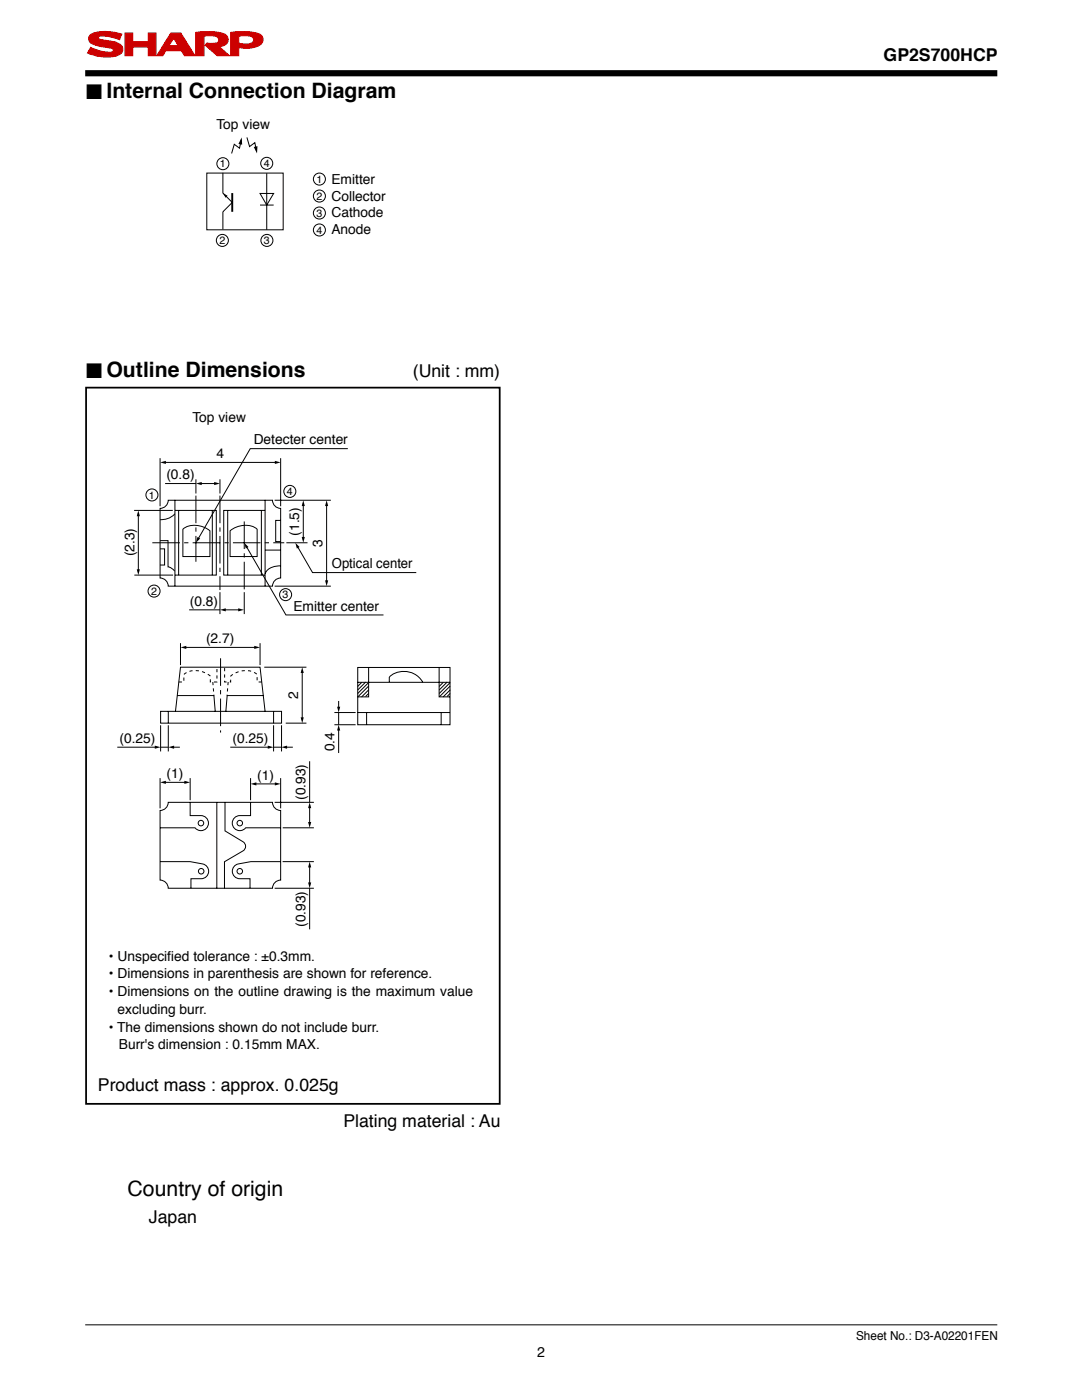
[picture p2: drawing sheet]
<svg xmlns="http://www.w3.org/2000/svg" width="216mm" height="279mm" viewBox="0 0 216 279" stroke-linecap="round" stroke-linejoin="round" font-family="sans-serif">
<path d="M17 264.4h182" fill="none" stroke="#000" stroke-width=".2"/>
<path d="M17 14.6h182" fill="none" stroke="#000" stroke-width="1.2" stroke-linecap="butt"/>
<path d="M17.9 7.1a1.12 1.12 0 0 0 .8 1.8l1.3 .4 2 .3a.52 .52 0 0 1 .5 .7 7 7 0 0 1-4.4-.8l-.6 1.1a8.7 8.7 0 0 0 6.2 .4 1.23 1.23 0 0 0 .8-1.3 1.23 1.23 0 0 0-1-1.1l-1.2-.3a5.8 5.8 0 0 1-2.7-.7 .87 .87 0 0 1 1.2-.4l1.6 .2 1.5 .5 .4-1.1a9 9 0 0 0-6 0zM46 6.5v4.6h1.7v-1.7a5.4 5.4 0 0 0 4.5-.7 1.34 1.34 0 0 0 .1-1.5 1.34 1.34 0 0 0-1.3-.6 14.7 14.7 0 0 0-5-.1zM47.7 7.2a5.3 5.3 0 0 1 2.6 .1 .79 .79 0 0 1 .2 1 .79 .79 0 0 1-.8 .5l-2-.2zM39.1 6.5v4.6h1.6v-3.9a5.3 5.3 0 0 1 2.6 .1 .7 .7 0 0 1 0 1.2l-1.2 .2-.8-.1-.3 .4 2.4 2.1h2.4l-2.1-1.8a1.46 1.46 0 0 0 1.5-.6 1.46 1.46 0 0 0 0-1.6 6.9 6.9 0 0 0-4.3-.8zM34.6 7.6l1 1.5h-1.9zM34.1 6.6l-2.8 4.5h1.2l.6-1h3.1l.6 1h2.1l-2.8-4.5zM25 6.6h1.5v1.8h3.1v-1.8h1.5v4.5h-1.5v-1.7h-3.1v1.7h-1.5z" fill="#c00"/>
<path d="M17.9 7.1a5.7 5.7 0 0 1 4.5-.7l1.9 .4-.4 1.1a7.6 7.6 0 0 0-4.1-.7l-.1 .2a.62 .62 0 0 0 .8 .6 9.8 9.8 0 0 1 3.4 .8 1.23 1.23 0 0 1 .6 1.4 1.23 1.23 0 0 1-1.1 .9 9.3 9.3 0 0 1-5.9-.5l.6-1.1a7 7 0 0 0 4.4 .8l.1-.2a1.15 1.15 0 0 0-1.2-.6 7.3 7.3 0 0 1-3.5-1.2l-.2-.8zM25 6.6h1.5v1.8h3.1v-1.8h1.5v4.5h-1.5v-1.7h-3.1v1.7h-1.5zM34.1 6.6h2l2.8 4.5h-2.1l-.6-1h-3.1l-.6 1h-1.2zM34.6 7.6l1 1.5h-1.9zM39.1 6.5a12.7 12.7 0 0 1 5.8 .3 1.32 1.32 0 0 1 .5 1.6 1.32 1.32 0 0 1-1.4 .9h-.3l2.1 1.8h-2.4l-2.4-2.1 .3-.4 .8 .1a1.85 1.85 0 0 0 1.5-.4 .94 .94 0 0 0-1.2-1.2l-1.7 .1v3.9h-1.6zM46 6.5a12.7 12.7 0 0 1 5.8 .3 1.34 1.34 0 0 1 .6 1.5 1.34 1.34 0 0 1-1.2 1 6.3 6.3 0 0 1-3.5 .1v1.7h-1.7zM47.7 7.2a5.3 5.3 0 0 1 2.6 .1 .79 .79 0 0 1 .2 1 .79 .79 0 0 1-.8 .5l-2-.2z" fill="none" stroke="#c00" stroke-width=".24"/>
<path d="M17.2 77.4h82.5v142.9h-82.5z" fill="none" stroke="#000" stroke-width=".35"/>
<path d="M41.3 34.5h15.2v11.4h-15.2zM44.5 34.5v4l1.8 1.9-1.8 1.9v3.5M51.9 38.6h2.7l-1.4 2.3zM53.2 34.6v11.3M51.9 40.9h2.7" fill="none" stroke="#000" stroke-width=".2"/>
<path d="M44.5 38.5l.9 .6-.4 .4z" fill="#000"/>
<path d="M46.3 38.5v3.8" fill="none" stroke="#000" stroke-width=".38"/>
<circle cx="53.2" cy="32.6" r="1.2" fill="#fff"/>
<circle cx="53.2" cy="32.6" r="1.2" fill="none" stroke="#000" stroke-width=".2"/>
<circle cx="44.5" cy="32.7" r="1.2" fill="#fff"/>
<circle cx="44.5" cy="32.7" r="1.2" fill="none" stroke="#000" stroke-width=".2"/>
<circle cx="44.4" cy="48" r="1.2" fill="#fff"/>
<circle cx="44.4" cy="48" r="1.2" fill="none" stroke="#000" stroke-width=".2"/>
<circle cx="53.3" cy="48" r="1.2" fill="#fff"/>
<circle cx="53.3" cy="48" r="1.2" fill="none" stroke="#000" stroke-width=".2"/>
<circle cx="63.7" cy="35.7" r="1.2" fill="#fff"/>
<circle cx="63.7" cy="35.7" r="1.2" fill="none" stroke="#000" stroke-width=".2"/>
<circle cx="63.7" cy="39.1" r="1.2" fill="#fff"/>
<circle cx="63.7" cy="39.1" r="1.2" fill="none" stroke="#000" stroke-width=".2"/>
<circle cx="63.7" cy="42.5" r="1.2" fill="#fff"/>
<circle cx="63.7" cy="42.5" r="1.2" fill="none" stroke="#000" stroke-width=".2"/>
<circle cx="63.7" cy="45.9" r="1.2" fill="#fff"/>
<g fill="none" stroke="#000" stroke-width=".2">
<path d="M48.1 27.9l-.3 1.7-1.1-.8-.5 1.8M49.3 27.4l.5 1.9 1-.8 .4 1.7M31.9 91.4v9.6M32.7 92.3h22.6M32.9 96.5h6.2M33.6 99.8h20.8a1.62 1.62 0 0 0 1.6 1.7v13.9a1.62 1.62 0 0 0-1.6 1.6h-20.8a1.62 1.62 0 0 0-1.7-1.6v-13.9a1.62 1.62 0 0 0 1.7-1.7zM34.9 99.8v17.2M39.1 95.7v2.8M39.8 96.5h3.3M43.9 95.7v2.8M52.9 99.8v17.2M54.8 99.8h11.2"/>
<path d="M56 91.4v9.6M69.4 89.5h-19.5l-10.4 18.2M26.8 101.9h7.7M26.8 114.8h7.7M27.6 102.5v11.7M31.9 107.9h1.6v5.2a2.06 2.06 0 0 1 1.4 .9M31.9 109.5h.9v3.3h-.9M34.9 102.6a3.8 3.8 0 0 1-3 1.1M34.9 101.9h8.3v12.9h-8.2M35.6 101.9v12.9M36.5 105.6a4.4 4.4 0 0 1 5.4 .3v5.2h-5.4zM42.4 101.9v12.9"/>
<path d="M43.9 118.2v4.4M45.4 101.9v12.9M45.9 105.9a4.4 4.4 0 0 1 5.4-.3v5.5h-5.4zM48.7 118.2v4.4M49.1 108.9l8 13.8h19.4M52.2 101.9v12.9M52.9 101.9h-8.3v12.9h8.2M53 109.8h3M54.8 117h11.2M56 112.9l-.9 .1a2.67 2.67 0 0 0-2.2 1.5M56 103.9h-1v4.2h.9M57.1 108.3h4.3"/>
<path d="M60.5 100.4v7.3M65.2 100.4v16M35.4 138.8h7.3l.2 3.2M36 128.4v4.3M36.7 129.2h14.4M37.7 121.7h6.2M44.6 121.7h3.3M51.9 128.4v4.3M52.5 138.8h-7.2l-.2 3.2M52.7 133.2h8.4M60.3 133.8v9.9M67.6 139.9v1.6"/>
<path d="M71.4 133.2h18.4v11.4h-18.4zM71.4 136.2h18.4M72.2 136.2l-.8 .8M73 136.1l-1.6 1.6M73.6 133.2v5.9h-2.2M73.6 136.9l-2.1 2.1M73.6 138.4l-.6 .6M73.6 136.2l-2.2 2.2M73.6 137.7l-1.5 1.4M77.7 136.1v-.9a4.3 4.3 0 0 1 6.6 .9M87.6 133.2v5.9h2.2M88.5 136.2l-.9 .8"/>
<path d="M89.2 136.1l-1.6 1.6M89.8 138.4l-.6 .6M89.8 136.9l-2 2.1M89.8 136.2l-2.2 2.2M89.8 137.7l-1.4 1.4M23.4 149.1h7.9M31.9 155.3v6M32 144.7v5.3M32 142h24.2v2.3h-24.2zM32 149.1h1.6M32.7 156.1h4.5M33.6 144.7v5.3"/>
<path d="M33.6 142v2.3M34.3 149.1h1.6M35 142l1-8.8h15.9l1 8.8M37.9 155.3v4.4M45.9 149.1h7.9M50 155.3v4.4M50.7 156.4h4.6M54.6 144.7v5.3M54.6 149.1h1.5M54.6 142v2.3M56 155.3v6M56.2 144.7v5.3"/>
<path d="M56.8 149.1h1.6M57 144.3h4.1M61.8 151.9v8.2M66.7 142.2h4.3M66.7 144.6h4.3M67.6 142.2v2.4M67.6 145.4v4.9M71.4 142.2h18.4M73.2 142.2v2.5M88 142.2v2.5M32 172h5.9l2.6 .4a1.49 1.49 0 0 1 1.1 1.7 1.49 1.49 0 0 1-1.5 1.3h-2v1.8M33.6 160.1h20.8a1.62 1.62 0 0 0 1.6 1.6v13.9a1.62 1.62 0 0 0-1.6 1.7h-20.8a1.62 1.62 0 0 0-1.7-1.7v-13.9a1.62 1.62 0 0 0 1.7-1.6z"/>
<path d="M37.9 160.1v2.7h2.2a1.5 1.5 0 0 1 1.3 2.1 1.5 1.5 0 0 1-2.5 .3h-7M43.3 160.1v17.2M44.9 160.1v5.7l3.6 2.2a1.06 1.06 0 0 1 0 1.8l-3.7 2.2v5.3M50 160.1v2.7h-2.2a1.5 1.5 0 0 0-1.3 2.1 1.5 1.5 0 0 0 2.5 .3h7M54.8 160.1h7.8M54.8 177.3h7.8M56 172h-5.9l-2.6 .4a1.49 1.49 0 0 0-1.1 1.7 1.49 1.49 0 0 0 1.4 1.3h2.1v1.8M56.4 172h6.2M56.4 165.2h6.2M61.8 160.7v3.9M61.8 172.6v4.1M61.8 177.3v8.2"/>
<circle cx="63.7" cy="45.9" r="1.2"/>
<circle cx="40.1" cy="164.3" r=".55"/>
<circle cx="40.1" cy="173.9" r=".55"/>
<circle cx="47.8" cy="164.3" r=".55"/>
<circle cx="47.8" cy="173.9" r=".55"/>
</g>
<g fill="#000">
<path d="M48.2 27.4l.1 1.5-.7-.2zM50.6 29.3l.8-.1-.1 1.4zM31.9 92.3l1.2-.3v.6zM39.1 96.5l1.2-.3v.6zM42.7 96.2l1.2 .3-1.2 .3zM54.8 92l1.2 .3-1.2 .3zM27.3 113.6h.6l-.3 1.2zM27.6 101.9l.3 1.1h-.6zM39.4 107.2l.5 .3-.8 .8zM48.7 108.3l.9 .9-.6 .3zM60.2 107.2h.6l-.3 1.1zM60.5 99.8l.3 1.2h-.6z"/>
<path d="M64.9 115.8h.6l-.3 1.2zM65.2 99.8l.3 1.2h-.6zM36 129.2l1.2-.3v.6zM43.9 121.7l1.1-.3v.6zM47.5 121.4l1.2 .3-1.2 .3zM50.7 128.9l1.2 .3-1.2 .3zM60.3 133.2l.3 1.1h-.6zM30.9 148.8l1.1 .3-1.1 .3zM31.9 156.1l1.2-.3v.6zM33.6 149.1l1.1-.3v.6zM36.8 155.8l1.1 .3-1.1 .3zM50 156.4l1.2-.3v.7z"/>
<path d="M53.4 148.8l1.2 .3-1.2 .3zM54.8 156.1l1.2 .3-1.2 .4zM56.1 149.1l1.2-.3v.6zM60 143.2h.6l-.3 1.1zM67.3 141h.6l-.3 1.2zM67.6 144.6l.3 1.2h-.6zM61.5 164h.6l-.3 1.2zM61.8 160.1l.3 1.2h-.6zM61.5 176.1h.6l-.3 1.2zM61.8 172l.3 1.1h-.6z"/>
</g>
<path d="M39.1 98.9v13.2M43.9 98.9v18.9M30.4 108.3h26.3M48.7 104.1v13.7M44 131.4v14.8" fill="none" stroke="#000" stroke-width=".2" stroke-dasharray="5.5 .8 .8 .8" stroke-linecap="butt"/>
<path d="M35.7 136.1h1v-1.5a4.2 4.2 0 0 1 5.3 .3v1.2h1.3v-2.9M42.5 136.1l.2 2.7M45.5 136.1l-.2 2.7M52.2 136.1h-.9v-1.5a4.2 4.2 0 0 0-5.3 .3v1.2h-1.2v-2.9" fill="none" stroke="#000" stroke-width=".2" stroke-dasharray=".6 .6" stroke-linecap="butt"/>
<circle cx="57.8" cy="98.1" r="1.2" fill="#fff"/>
<circle cx="57.8" cy="98.1" r="1.2" fill="none" stroke="#000" stroke-width=".2"/>
<circle cx="30.3" cy="98.8" r="1.2" fill="#fff"/>
<circle cx="30.3" cy="98.8" r="1.2" fill="none" stroke="#000" stroke-width=".2"/>
<circle cx="30.7" cy="118" r="1.2" fill="#fff"/>
<circle cx="30.7" cy="118" r="1.2" fill="none" stroke="#000" stroke-width=".2"/>
<circle cx="57" cy="118.7" r="1.2" fill="#fff"/>
<g fill="none" stroke="#000" stroke-width=".2">
<path d="M59.3 108.9l3.1 5.4h20.7"/>
<circle cx="57" cy="118.7" r="1.2"/>
</g>
<path d="M58.9 108.3l.9 .9-.6 .3z" fill="#000"/>
<g font-size="4.2">
<text x="17.2" y="19.7">■ Internal Connection Diagram</text>
<text x="17.2" y="75.4">■ Outline Dimensions</text>
<text x="25.5" y="238.6">Country of origin</text>
</g>
<g font-size="3.5">
<text x="176.3" y="12.1">GP2S700HCP</text>
<text x="82.4" y="75.2">(Unit : mm)</text>
<text x="19.5" y="217.7">Product mass : approx. 0.025g</text>
<text x="68.5" y="225">Plating material : Au</text>
<text x="29.7" y="244">Japan</text>
</g>
<g font-size="2.8">
<text x="43.2" y="25.8">Top view</text>
<text x="66.1" y="36.8">Emitter</text>
<text x="66.1" y="40.1">Collector</text>
<text x="66.1" y="43.4">Cathode</text>
<text x="66.1" y="46.8">Anode</text>
<text x="38.4" y="84.2">Top view</text>
<text x="50.6" y="88.7">Detecter center</text>
<text x="33.2" y="95.7">(0.8)</text>
<text x="43.2" y="91.4">4</text>
<text x="59.7" y="106.9" transform="rotate(-90 59.7 106.9)">(1.5)</text>
<text x="26.8" y="111.1" transform="rotate(-90 26.8 111.1)">(2.3)</text>
<text x="64.3" y="109.2" transform="rotate(-90 64.3 109.2)">3</text>
<text x="66.2" y="113.4">Optical center</text>
<text x="37.9" y="120.9">(0.8)</text>
<text x="58.5" y="121.9">Emitter center</text>
<text x="41.1" y="128.4">(2.7)</text>
<text x="59.5" y="139.5" transform="rotate(-90 59.5 139.5)">2</text>
<text x="23.8" y="148.3">(0.25)</text>
<text x="46.4" y="148.3">(0.25)</text>
<text x="66.7" y="150" transform="rotate(-90 66.7 150)">0.4</text>
<text x="33.2" y="155.3">(1)</text>
<text x="51.3" y="155.6">(1)</text>
<text x="60.9" y="159.6" transform="rotate(-90 60.9 159.6)">(0.93)</text>
<text x="60.9" y="185" transform="rotate(-90 60.9 185)">(0.93)</text>
<text x="21.7" y="191.8">• Unspecifed tolerance : ±0.3mm.</text>
<text x="33.4" y="191.8">i</text>
<text x="21.7" y="195.3">• Dimensions in parenthesis are shown for reference.</text>
<text x="21.7" y="198.8">• Dimensions on the outline drawing is the maximum value</text>
<text x="23.4" y="202.3">excluding burr.</text>
<text x="21.7" y="205.9">• The dimensions shown do not include burr.</text>
<text x="23.7" y="209.4">Burr's dimension : 0.15mm MAX.</text>
<text x="107.2" y="270.8">2</text>
</g>
<text font-size="2.5" x="170.8" y="267.5">Sheet No.: D3-A02201FEN</text>
<g font-size="2.1">
<text x="43.9" y="33.4">1</text>
<text x="52.6" y="33.3">4</text>
<text x="63.1" y="36.5">1</text>
<text x="63.1" y="39.9">2</text>
<text x="63.1" y="43.3">3</text>
<text x="63.1" y="46.6">4</text>
<text x="43.8" y="48.7">2</text>
<text x="52.7" y="48.7">3</text>
<text x="29.7" y="99.5">1</text>
<text x="57.2" y="98.8">4</text>
<text x="30.2" y="118.7">2</text>
<text x="56.4" y="119.4">3</text>
</g>
</svg>
